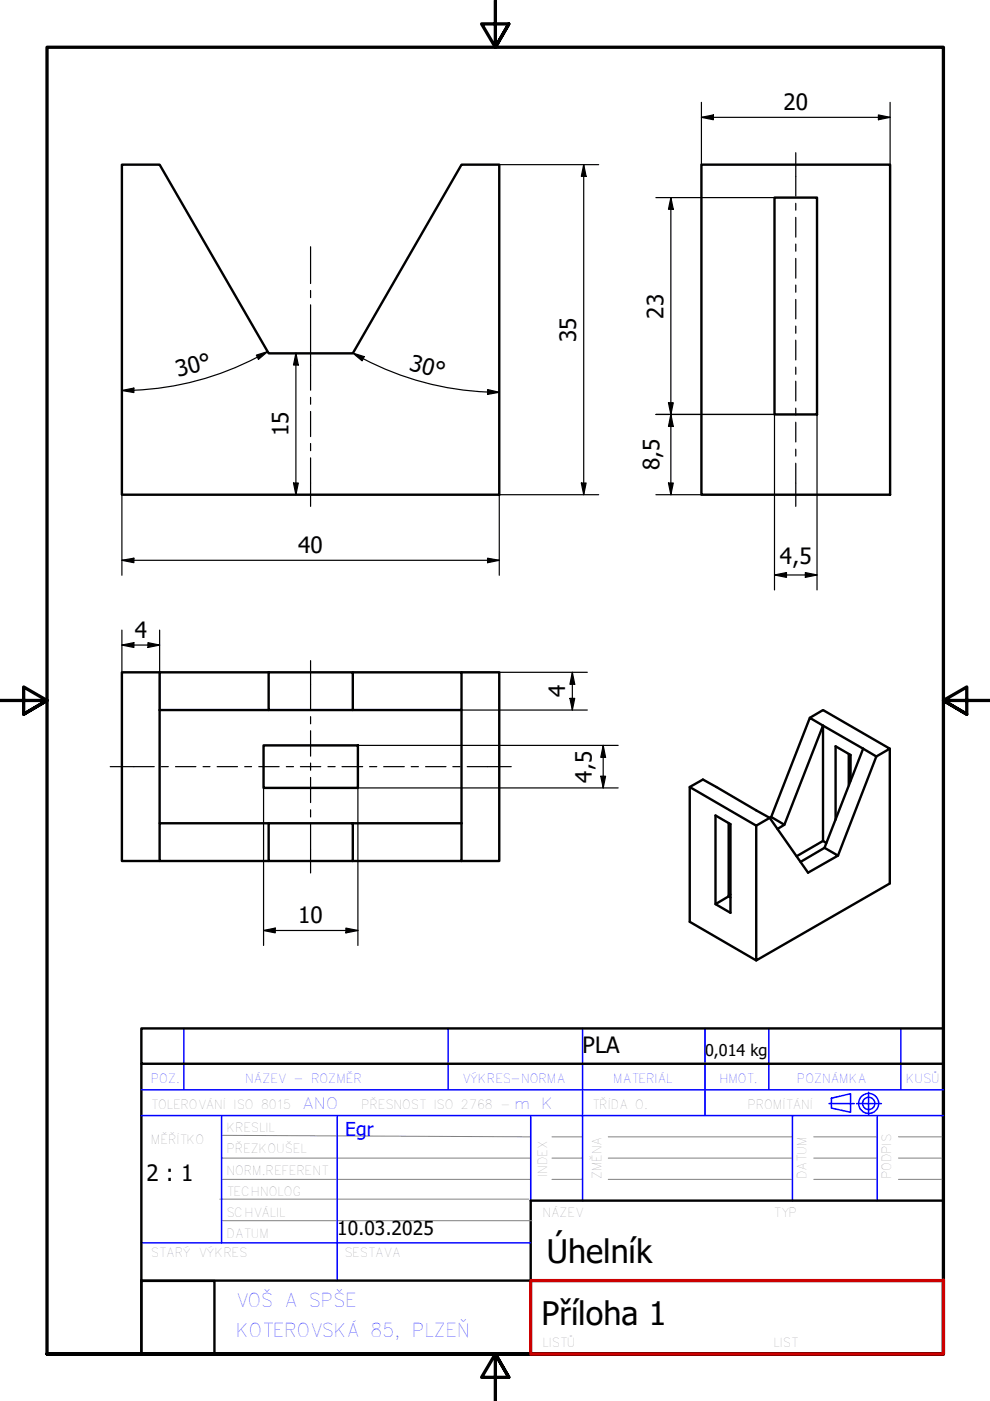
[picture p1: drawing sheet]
<svg xmlns="http://www.w3.org/2000/svg" width="210mm" height="297mm" viewBox="0 0 210 297" stroke-linecap="round" stroke-linejoin="round" font-family="sans-serif">
<g fill="none" stroke="#000" stroke-width=".51">
<path d="M25.8 34.9h8l23.2 40h17.8l23.1-40h8v70h-80.1zM148.7 34.9h40v70h-40zM164.2 41.9h9v46h-9zM33.8 142.5h-8v40h8M33.8 150.5h23.2M33.8 150.5v24M55.9 158h20v9.1h-20zM57 142.5h17.8v8h-17.8zM57 142.5h-23.2v8M74.8 142.5h23.1v8h-23.1M97.9 142.5h8v40h-8M97.9 150.5v24"/>
<path d="M171.7 152.2l2.8-1.7 14.2 8.2-2.9 1.7M180 159.9v6.6M183 158.7l2.8 1.7-8.1 21M183 158.7l-8.5-4.9v24.5l.7 .4M183 158.7l-8.2 21.1M188.7 158.7v28.6l-28.4 16.3v-28.5M57 174.5h17.8v8h-17.8zM57 174.5h-23.2v8h23.2M74.8 174.5h23.1M97.9 174.5v8h-23.1M146.2 166.9v28.5l14.1 8.2M154.5 174.5v15.5"/>
<path d="M163.5 173.2l8.2-21 2.8 1.6-8.2 21.1M164.8 175.8l1.5-.9-2.8-1.7-3.2 1.9-14.1-8.2 2.8-1.6 14.2 8.1 8.1 11.6 6.4-3.6-2.9-1.6M174.5 178.3l-5.6 3.2M174.8 179.8l-5.1 2.9M180.3 165.5v-5.4l-3.1-1.9v15.6M154.5 190l-2.8 1.7v-18.8l3.2 1.8v18.8l-3.2-1.8M154.5 190l.4 .3M154.9 189.7l-.4 .2"/>
</g>
<path d="M105 0v10l-2.9-4.9h5.8l-2.9 4.9 2.9-4.9M0 148.5h10l-5-2.8v5.7l5-2.9-5 2.9M210 148.5h-10l5-2.8v5.7l-5-2.9 5 2.9M10 287.1v-277.1h190v277.1h-190h190M107.9 292l-2.9-4.9 2.9 4.9h-5.8l2.9-4.9v9.9" fill="none" stroke="#000" stroke-width=".7"/>
<!-- layer: 1_SILNA -->
<path d="M30 218h170v7.5h-170zM30 225.5v61.6h82.6M200 225.5v45.9M200 254.6h-87.5v16.9M30 271.6h15.5v15.5h-15.5zM30 271.5h82.6" fill="none" stroke="#000" stroke-width=".51"/>
<!-- layer: 2_SLABA -->
<g fill="none" stroke="#808080" stroke-width=".21">
<path d="M46.6 254.2h65.5M47 245.5h65.5M47 240.7l65.5 .3M47 250h65.5M47.2 258.8h65.6M117 241h6.5M117 245.5h6.5M117 250h6.5M129 241h39M129 245.5h39M129 250h39M172.5 241h13.5"/>
<path d="M172.5 245.5h13.5M172.5 250h13.5M190.5 241h9.5M190.5 245.5h9.5M190.5 250h9.5"/>
</g>
<!-- layer: 8_TEXTY -->
<g fill="none" stroke="#00f" stroke-width=".32">
<path d="M39 218v13.1M95 218v13.1M123.5 218v36.6M149.5 218v18.5M163 218v13.1M191 218v13.1M30 236.5h170M30 231.1h170M47 236.6v27M71.5 236.5v35M112.5 236.5v18.1M168 236.5v18.1"/>
<path d="M175.8 234h5.3M176.3 232.8l4-.9v3.9l-4-.9zM181.6 234h5.3M184.1 231.6v4.7M186 236.5v18.1M30 263.5h82.5"/>
<circle cx="184.2" cy="234" r="2.13"/>
<circle cx="184.2" cy="234" r="1.3"/>
</g>
<!-- layer: 3_TUCNA -->
<path d="M112.6 271.5h87.4M200 271.4v15.7h-87.5v-15.6" fill="none" stroke="#c00" stroke-width=".7"/>
<g fill="none" stroke="#000" stroke-width=".25">
<path d="M105.9 34.9h21M123.8 34.9l.5 2.5h-1zM123.8 34.9v70M148.7 24.9l2.6-.5v1zM148.7 24.9h40M148.7 21.7v13.2M186.2 24.4l2.5 .5-2.5 .5zM188.7 21.7v13.2M139.1 41.9h25.1M142.2 41.9l.5 2.5h-1zM142.2 41.9v63M54.4 75.3l2.4-.8-2 1.7z"/>
<path d="M56.8 74.5a62.2 62.2 0 0 1-28.4 8.2M62.7 74.9l.5 2.5h-1zM62.7 74.9v30M74.8 74.9l2.4 .7-.4 .9zM74.8 74.9l2.2 1.2M77 76.1a62.1 62.1 0 0 0 28.9 7.1M25.8 82.8l2.6-.5v.9zM25.8 82.8h2.6M103.4 82.6l2.5 .6-2.5 .4zM139.1 87.9h25.1v37.2M141.7 85.4h1l-.5 2.5zM142.2 87.9l.5 2.5h-1z"/>
<path d="M173.2 87.9v37.2M25.8 118.8l2.6-.5v1zM25.8 118.8h80.1M25.8 104.9v17.1M62.2 102.4h1l-.5 2.5zM103.4 118.3l2.5 .5-2.5 .5zM123.3 102.4h1l-.5 2.5zM126.9 104.9h-21v17.1M139.1 104.9h9.6M141.7 102.4h1l-.5 2.5zM25.8 136.8l2.6-.5v1zM25.8 133.6v8.9"/>
<path d="M25.8 136.8h8M31.4 136.3l2.4 .5-2.4 .5zM33.8 133.6v16.9M164.2 121.9l2.6-.5v1zM164.2 121.9h9M170.8 121.4l2.4 .5-2.4 .5zM75.9 158h55.2M97.9 142.5h26.6M97.9 150.5h26.6M120.8 148.1h1.1l-.6 2.4zM121.3 142.5l.6 2.6h-1.1zM121.3 142.5v8"/>
<path d="M127.9 158l.5 2.6h-1zM127.9 158v9.1M55.9 167.1v33.4M127.4 164.6h1l-.5 2.5zM131.1 167.1h-55.2v33.4M55.9 197.3l2.5-.5v1zM55.9 197.3h20M73.3 196.8l2.6 .5-2.6 .5z"/>
</g>
<g fill="#000">
<path d="M123.8 34.9l.5 2.5h-1zM148.7 24.9l2.6-.5v1zM186.2 24.4l2.5 .5-2.5 .5zM142.2 41.9l.5 2.5h-1zM54.4 75.3l2.4-.8-2 1.7zM62.7 74.9l.5 2.5h-1zM74.8 74.9l2.4 .7-.4 .9zM25.8 82.8l2.6-.5v.9zM103.4 82.6l2.5 .6-2.5 .4zM141.7 85.4h1l-.5 2.5zM142.2 87.9l.5 2.5h-1zM25.8 118.8l2.6-.5v1z"/>
<path d="M62.2 102.4h1l-.5 2.5zM103.4 118.3l2.5 .5-2.5 .5zM123.3 102.4h1l-.5 2.5zM141.7 102.4h1l-.5 2.5zM25.8 136.8l2.6-.5v1zM31.4 136.3l2.4 .5-2.4 .5zM164.2 121.9l2.6-.5v1zM170.8 121.4l2.4 .5-2.4 .5zM120.8 148.1h1.1l-.6 2.4zM121.3 142.5l.6 2.6h-1.1zM127.4 164.6h1l-.5 2.5zM127.9 158l.5 2.6h-1z"/>
<path d="M55.9 197.3l2.5-.5v1zM73.3 196.8l2.6 .5-2.6 .5z"/>
</g>
<!-- layer: Osa (ISO) -->
<g fill="none" stroke="#000" stroke-width=".25">
<path d="M168.7 32.4v9.2M65.8 52.3v7.8M168.7 43.1v1.5M168.7 46.1v4.2M168.7 51.7v1.6M168.7 54.8v4.2M65.8 64.6v18.1M65.8 61.6v1.5M168.7 60.4v1.6M168.7 63.5v4.1M168.7 69.1v1.6M168.7 72.1v4.2"/>
<path d="M168.7 77.8v1.6M65.8 84.3v1.4M65.8 87.2v5.4M65.8 94v1.6M65.8 97.1v10.3M168.7 80.8v4.2M168.7 86.5v1.5M168.7 89.5v4.2M168.7 95.2v1.5M168.7 98.2v9.2M65.8 140.1v10.3M65.8 151.9v1.6"/>
<path d="M65.8 154.9v5.4M23.4 162.5h9.3M34.2 162.5h1.5M37.2 162.5h4.3M43.1 162.5h1.4M46 162.5h4.4M51.9 162.5h1.4M54.9 162.5h4.3M60.7 162.5h1.5M63.7 162.5h4.3M65.8 161.8v1.5M65.8 164.8v5.4"/>
<path d="M65.8 171.7v1.5M65.8 174.7v10.4M69.5 162.5h1.6M72.5 162.5h4.4M78.4 162.5h1.5M81.3 162.5h4.4M87.2 162.5h1.5M90.2 162.5h4.4M96 162.5h1.5M99.1 162.5h9.3"/>
</g>
<g font-size="6.9">
<text x="116" y="267.7">Úhelník</text>
<text x="114.8" y="280.8">Příloha 1</text>
</g>
<g font-size="4.8">
<text x="166.1" y="23.3">20</text>
<text x="140.7" y="67.5" transform="rotate(-90 140.7 67.5)">23</text>
<text x="122.2" y="72.5" transform="rotate(-90 122.2 72.5)">35</text>
<text x="37.8" y="80" transform="rotate(-15 37.8 80)">30°</text>
<text x="86.6" y="78.4" transform="rotate(15 86.6 78.4)">30°</text>
<text x="61.2" y="92.5" transform="rotate(-90 61.2 92.5)">15</text>
<text x="139.8" y="99.7" transform="rotate(-90 139.8 99.7)">8,5</text>
<text x="63.2" y="117.2">40</text>
<text x="165.4" y="119.5">4,5</text>
<text x="28.6" y="135.2">4</text>
<text x="119.8" y="147.9" transform="rotate(-90 119.8 147.9)">4</text>
<text x="125.5" y="165.9" transform="rotate(-90 125.5 165.9)">4,5</text>
<text x="63.2" y="195.7">10</text>
<text x="123.5" y="223.3">PLA</text>
<text x="31.1" y="250.4">2 : 1</text>
</g>
<text font-size="4.1" fill="#00f" x="73.2" y="240.8">Egr</text>
<text font-size="4.1" x="71.5" y="261.9">10.03.2025</text>
<g font-size="4" fill="#00f">
<text x="50" y="277">VOŠ A SPŠE</text>
<text x="50" y="283.5">KOTEROVSKÁ 85, PLZEŇ</text>
</g>
<text font-size="3.4" x="149.5" y="223.8">0,014 kg</text>
<g font-size="3.3" fill="#00f">
<text x="64" y="235.1">ANO</text>
<text x="109" y="235.1">m K</text>
</g>
<g font-size="2.7" fill="#00f">
<text x="32" y="229.5">POZ.</text>
<text x="52" y="229.5">NÁZEV - ROZMĚR</text>
<text x="98" y="229.5">VÝKRES-NORMA</text>
<text x="130" y="229.5">MATERIÁL</text>
<text x="152.5" y="229.5">HMOT.</text>
<text x="169" y="229.5">POZNÁMKA</text>
<text x="192" y="229.5">KUSŮ</text>
</g>
<g font-size="2.7" fill="#808080">
<text x="32" y="235.1">TOLEROVÁNÍ ISO 8015</text>
<text x="76.6" y="235.1">PŘESNOST ISO 2768 -</text>
<text x="125.5" y="235.1">TŘÍDA O.</text>
<text x="158.5" y="235.1">PROMÍTÁNÍ</text>
<text x="32" y="242.6">MĚŘÍTKO</text>
<text x="48" y="244.5">PŘEZKOUŠEL</text>
<text x="48" y="240">KRESLIL</text>
<text x="48" y="249">NORM.REFERENT</text>
<text x="116" y="249.5" transform="rotate(-90 116 249.5)">INDEX</text>
<text x="127.5" y="250" transform="rotate(-90 127.5 250)">ZMĚNA</text>
<text x="171" y="250" transform="rotate(-90 171 250)">DATUM</text>
<text x="48" y="253.5">TECHNOLOG</text>
<text x="48" y="262.6">DATUM</text>
<text x="48" y="258">SCHVÁLIL</text>
<text x="115" y="258">NÁZEV</text>
<text x="164" y="258">TYP</text>
<text x="32" y="266.6">STARÝ VÝKRES</text>
<text x="73" y="266.6">SESTAVA</text>
</g>
</svg>
